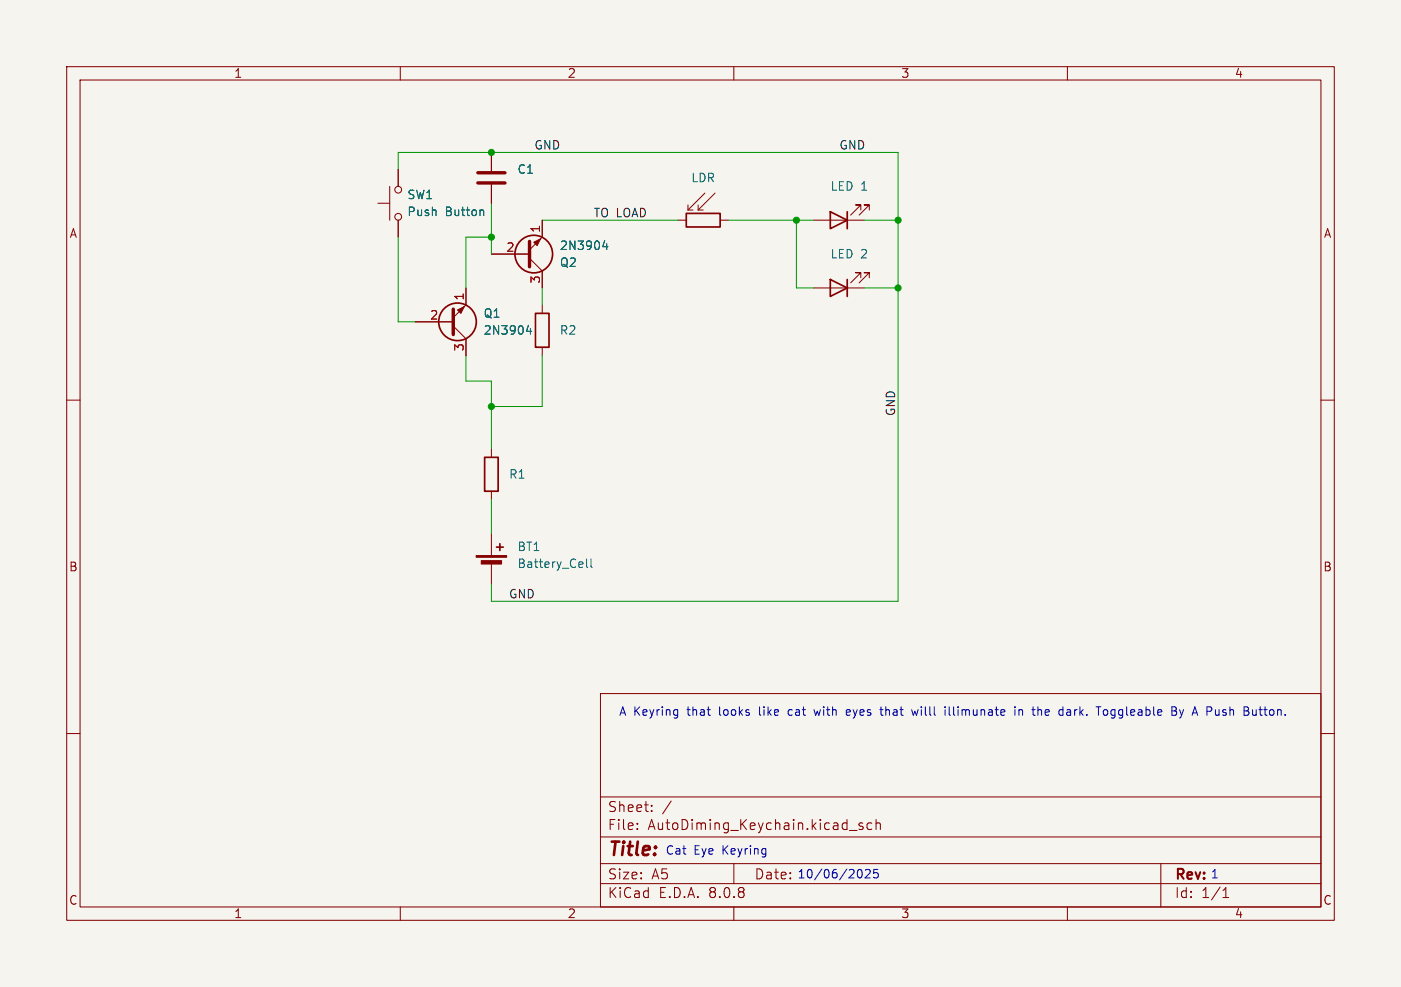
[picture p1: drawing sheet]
<svg xmlns="http://www.w3.org/2000/svg" width="210mm" height="148mm" viewBox="0 0 210 148" stroke-linecap="round" stroke-linejoin="round" font-family="sans-serif">
<path d="M0 0h210v148h-210z" fill="#f5f4ef" stroke="#f5f4ef" stroke-width=".15"/>
<g fill="none" stroke="#840000" stroke-width=".15">
<path d="M10 10h190v128h-190zM12 12h186v124h-186zM60 10v2M110 10v2M160 10v2M56.6 30.5h1.8M58.4 27.9v5.1M59.7 25.4v2.5M59.7 33v2.6M73.7 38.1h5.7M73.7 22.9v2.8M73.7 27.7v2.8"/>
<path d="M79.4 38.7l1.9 1.9v2.6M81.3 33v2.6l-1.9 1.9M101.6 33h1.3M103.1 30.7v.8M103.1 31.5h.8M104.6 31.5h.8M104.6 30.7v.8M105.7 29l-2.6 2.5M107.2 29l-2.6 2.5M107.9 33h1.3M121.9 33h7.6M129 31.5v-.8h-.7h.7l-1.5 1.6"/>
<path d="M130.3 31.5v-.8h-.8h.8l-1.5 1.6M62.2 48.3h5.7M67.9 48.9l1.9 1.9v2.5M69.8 43.2v2.5l-1.9 1.9M81.3 45.7v1.3M81.3 52.1v1.2M121.9 43.2h7.6M129 41.7v-.8h-.7h.7l-1.5 1.5M130.3 41.7v-.8h-.8h.8l-1.5 1.5M10 60h2M73.7 67.3v1.3M73.7 73.7v1.2"/>
<path d="M198 60h2M73.7 80v3.3M73.7 84.3v3.3M10 110h2M90 104h108v32h-108zM90 119.5h108M198 110h2M60 136v2M90 132.5h108M90 129.5h108M90 125.5h108M95.5 124.2v.2"/>
<path d="M95.5 123.5v.1M97.7 121.5v.2M97.7 120.8v.1M100.6 120.1l-1.3 1.9M110 136v2M110 129.5v3M127.3 124.5h1.2M129.3 123.5l-.3-.1-.3 .2 .1 .2 .5 .2v.3h-.6M130.7 123.5l-.5-.1-.2 .3v.4l.1 .2h.6M131.3 123.5a.37 .37 0 0 1 .7 .1v.8M131.3 122.9v1.5M160 136v2"/>
<path d="M174 129.5v6.5M183.3 134.6h.9M183.3 133.5l.5-.4v1.5"/>
<circle cx="59.7" cy="28.4" r=".51"/>
<circle cx="59.7" cy="32.5" r=".51"/>
</g>
<path d="M71.6 27.4h4.1M71.6 25.9h4.1M79.4 36.2v3.8M67.9 46.4v3.8" fill="none" stroke="#840000" stroke-width=".51"/>
<g fill="#840000" stroke="#840000" stroke-width=".15">
<path d="M80 36.3l1-.5-.5 1z"/>
<path d="M68.6 46.5l1-.5-.5 1z"/>
<path d="M71.4 83.3h4.5v.3h-4.5z"/>
<path d="M72.1 84.1h3.1v.5h-3.1z"/>
</g>
<g fill="none" stroke="#840000" stroke-width=".25">
<path d="M102.9 32h5v2h-5zM124.5 31.8l2.5 1.2-2.5 1.3zM127 31.8v2.5M80.3 47h2v5.1h-2zM124.5 41.9l2.5 1.3-2.5 1.3zM127 41.9v2.6M72.6 68.6h2.1v5.1h-2.1zM74.4 82h1M74.9 81.5v1.1"/>
<circle cx="80" cy="38.1" r="2.82"/>
<circle cx="68.6" cy="48.3" r="2.82"/>
</g>
<path d="M72.3 31.5l.2 .2v.6M90.6 36.1l-.3 .9h.8M90.9 36.6v.8M79.2 48.8l-.3 .9h.8M79.5 49.3v.8M87.9 83.8v1.1l.2 .2M88.6 83.8v1.1l.2 .2" fill="none" stroke="#006464" stroke-width=".15"/>
<g fill="none" stroke="#0000c2" stroke-width=".15">
<path d="M101.5 106.4l.1 .1M101.6 106.4v1l-.1 .2M101.6 107.2l-.1 .1M118.4 106.4l-.3 .3v.3l.3 .3M122 106.4l.3 .9 .2-.6M127.4 106.5l-.4-.1-.1 .2v.6h.5M127.5 106.7l-.6 .1M131.9 106.4h.5M132.1 107.2l.3 .1M136.7 106.4l.2 .9 .2-.6 .3 .6 .2-.9M141.7 106v.1M141.7 106.4v.9"/>
<path d="M142.3 106v1.1l.2 .2M152.1 106v.1M152.1 106.4v.9M152.7 106.5l.2-.1 .3 .1 .1 .8M152.7 106.4v.9M155.8 106.4l.3 .1v.1v.7M159.9 107.1l.2 .2 .4-.1M159.9 106.5l.4-.1 .2 .2M160.5 106.7l-.4 .1-.2 .2M165.4 106.7l.2-.3 .3 .1 .1 .2v.3l-.1 .2-.3 .1-.2-.3M176.1 106.6a.34 .34 0 0 1 .3 .3 .34 .34 0 0 1-.3 .4M176.2 106.1l.1 .1-.1 .3"/>
<path d="M176.8 106.4l.3 .9M177.1 107.3l-.1 .3-.2 .1M177.4 106.4l-.3 .9M180.9 106h.5M180.9 106.7h.5M188.7 106.4h.5M188.9 106v1.1l.3 .2M128.8 130.4a.69 .69 0 0 1 .5 .5 .69 .69 0 0 1-.2 .7h-.3M129.7 130.5l.5-.1 .2 .1v.2l-.7 .9h.7M131.6 130.4h-.6l-.1 .6 .2-.1h.4l.2 .2-.1 .4-.2 .1-.5-.1"/>
</g>
<g fill="none" stroke="#009600" stroke-width=".15">
<path d="M59.7 25.4v-2.5h74.9v67.3h-60.9v-2.6M59.7 35.6v12.7h2.5M73.7 35.6h-3.9v7.6M73.7 30.5v7.6M81.3 33h20.3M109.2 33h12.7M119.4 33v10.2h2.5M129.5 33h5.1M69.8 53.3v3.9h3.9v10.1M81.3 53.3v7.7h-7.6M81.3 43.2v2.5M129.5 43.2h5.1"/>
<path d="M73.7 74.9v5.1"/>
</g>
<g fill="#009600" stroke="#009600" stroke-width=".15">
<circle cx="73.7" cy="22.9" r=".46"/>
<circle cx="119.4" cy="33" r=".46"/>
<circle cx="134.6" cy="43.2" r=".46"/>
<circle cx="134.6" cy="33" r=".46"/>
<circle cx="73.7" cy="35.6" r=".46"/>
<circle cx="73.7" cy="61" r=".46"/>
</g>
<text font-size="2.8" fill="#840000" x="91" y="128.9">Title:</text>
<g font-size="2.1" fill="#840000">
<text x="91" y="124.7">File:</text>
<text x="91" y="122">Sheet:</text>
<text x="97.1" y="124.7">AutoDiming_Keychain.kicad_sch</text>
<text x="91" y="134.9">KiCad</text>
<text x="91" y="132.1">Size:</text>
<text x="97.7" y="132.1">A5</text>
<text x="98.7" y="134.9">E.D.A.</text>
<text x="106.3" y="134.9">8.0.8</text>
<text x="113" y="132.1">Date:</text>
<text x="176" y="132.3">Rev:</text>
<text x="176" y="134.9">Id:</text>
<text x="180.1" y="134.9">1/1</text>
</g>
<g font-size="1.8" fill="#840000">
<text x="35" y="11.9">1</text>
<text x="85" y="11.9">2</text>
<text x="135" y="11.9">3</text>
<text x="185" y="11.9">4</text>
<text x="10.3" y="35.9">A</text>
<text x="198.4" y="35.9">A</text>
<text x="10.3" y="85.9">B</text>
<text x="198.3" y="85.9">B</text>
<text x="10.3" y="135.9">C</text>
<text x="35" y="137.9">1</text>
<text x="85" y="137.9">2</text>
<text x="135" y="137.9">3</text>
<text x="185" y="137.9">4</text>
<text x="198.3" y="135.9">C</text>
</g>
<g font-size="1.8" fill="#0f0f0f">
<text x="80" y="22.5">GND</text>
<text x="125.7" y="22.5">GND</text>
<text x="88.9" y="32.7">TO LOAD</text>
<text x="134.3" y="62.5" transform="rotate(-90 134.3 62.5)">GND</text>
<text x="76.2" y="89.8">GND</text>
</g>
<g font-size="1.8" fill="#006464">
<text x="77.5" y="26.3">C1</text>
<text x="103.5" y="27.5">LDR</text>
<text x="124.4" y="28.8">LED 1</text>
<text x="61" y="32.6">Push</text>
<text x="61" y="30.1">SW1</text>
<text x="66.7" y="32.6">Button</text>
<text x="83.8" y="40.2">Q2</text>
<text x="83.8" y="37.7">2N3904</text>
<text x="124.4" y="39">LED 2</text>
<text x="72.4" y="47.9">Q1</text>
<text x="72.4" y="50.4">2N3904</text>
<text x="83.8" y="50.4">R2</text>
<text x="76.2" y="72">R1</text>
<text x="77.5" y="82.8">BT1</text>
<text x="77.5" y="85.4">Battery_Cell</text>
</g>
<g font-size="1.8" fill="#a90000">
<text x="81" y="35" transform="rotate(-90 81 35)">1</text>
<text x="75.8" y="37.8">2</text>
<text x="69.6" y="45.2" transform="rotate(-90 69.6 45.2)">1</text>
<text x="81" y="42.6" transform="rotate(-90 81 42.6)">3</text>
<text x="64.4" y="48">2</text>
<text x="69.6" y="52.8" transform="rotate(-90 69.6 52.8)">3</text>
</g>
<g font-size="1.8" fill="#0000c2">
<text x="92.7" y="107.5">A Keyring</text>
<text x="103.2" y="107.5">that</text>
<text x="108.1" y="107.5">looks</text>
<text x="114.3" y="107.5">like</text>
<text x="118.8" y="107.5">cat</text>
<text x="123" y="107.5">with</text>
<text x="127.9" y="107.5">eyes</text>
<text x="133.3" y="107.5">that</text>
<text x="138.2" y="107.5">willl</text>
<text x="143.3" y="107.5">illimunate</text>
<text x="154" y="107.5">in</text>
<text x="156.9" y="107.5">the</text>
<text x="161" y="107.5">dark.</text>
<text x="166.9" y="107.5">Toggleable</text>
<text x="178.3" y="107.5">By</text>
<text x="181.7" y="107.5">A Push</text>
<text x="189.7" y="107.5">Button.</text>
<text x="99.7" y="128.4">Cat</text>
<text x="104" y="128.4">Eye</text>
<text x="108.4" y="128.4">Keyring</text>
<text x="119.5" y="131.9">10/06/2025</text>
<text x="181.4" y="131.9">1</text>
</g>
</svg>
